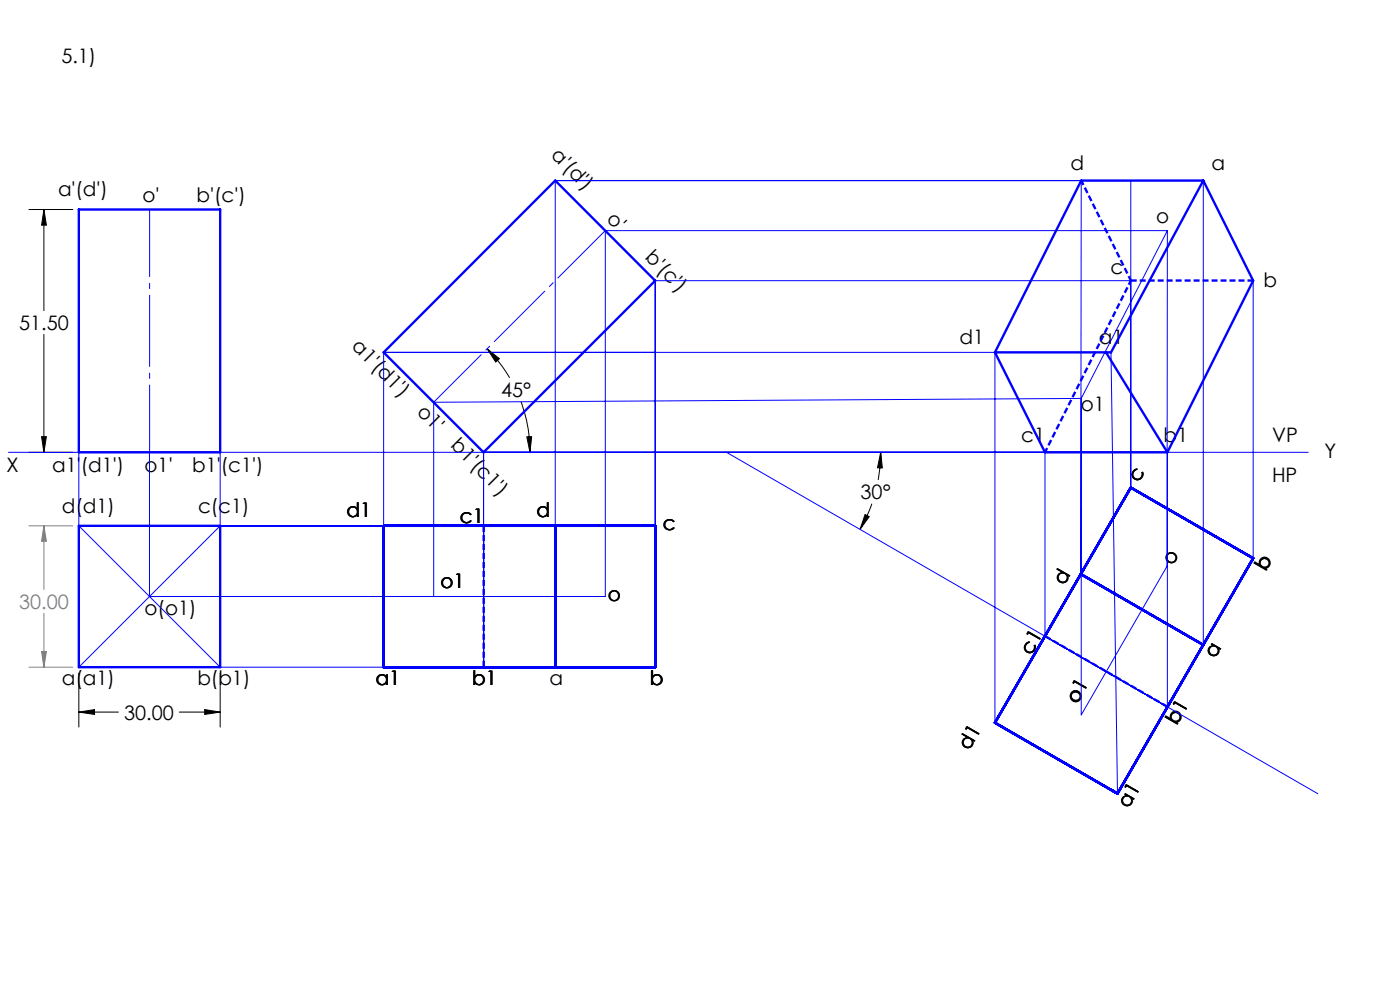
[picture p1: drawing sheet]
<svg xmlns="http://www.w3.org/2000/svg" width="297mm" height="210mm" viewBox="0 0 297 210" stroke-linecap="round" stroke-linejoin="round" font-family="sans-serif">
<g fill="none" stroke="#000" stroke-width=".21">
<path d="M6.1 44.4h9.4M9.3 44.4l.5 3.4h-1zM9.3 44.4v21.5M9.3 70.9v25M103.3 74l2.6 2.1-.7 .7zM103.3 74a32.1 32.1 0 0 1 4.8 6.1M6.1 95.9h9.4M8.8 92.6h1l-.5 3.3zM110.5 85.2a31.7 31.7 0 0 1 1.9 10.7M111.8 92.7l1-.1-.4 3.3zM186.8 95.9l.4 3.4-1-.1zM186.8 95.9v2.3l-.5 3.6"/>
<path d="M183.5 109.1l.9 .5-1.9 2.7zM185 106.8l-1.2 2.8-1.3 2.7M16.7 151.1l3.3-.6v1zM16.7 142.8v11.4M16.7 151.1h8.4M38 151.1h8.7M43.4 150.5l3.3 .6-3.3 .4zM46.7 142.8v11.4"/>
</g>
<path d="M6.1 111.5h9.4M9.3 111.5l.5 3.3h-1zM9.3 111.5v13.6M8.8 138.2h1l-.5 3.3zM9.3 130.1v11.4M6.1 141.5h9.4" fill="none" stroke="#808080" stroke-width=".21"/>
<path d="M31.7 95.9v-51.5M92 85.3l36.4-36.4" fill="none" stroke="#00f" stroke-width=".21" stroke-dasharray="15.2 1.3 1.3 1.3" stroke-dashoffset=".9" stroke-linecap="butt"/>
<path d="M102.6 111.5v30M221.7 134.9l26 15" fill="none" stroke="#00f" stroke-width=".21" stroke-dasharray="1.3 .6" stroke-dashoffset="-.1" stroke-linecap="butt"/>
<path d="M102.6 111.5v30M221.7 134.9l26 15" fill="none" stroke="#00f" stroke-width=".5" stroke-dasharray="1.3 .6" stroke-dashoffset="-.1" stroke-linecap="butt"/>
<path d="M239.9 59.5h26" fill="none" stroke="#00f" stroke-width=".5" stroke-dasharray="1.3 .6" stroke-linecap="butt"/>
<path d="M239.9 59.5l-18.2 36.4" fill="none" stroke="#00f" stroke-width=".5" stroke-dasharray="1.3 .6" stroke-dashoffset=".3" stroke-linecap="butt"/>
<path d="M229.4 38.3l10.5 21.2" fill="none" stroke="#00f" stroke-width=".5" stroke-dasharray="1.3 .6" stroke-dashoffset=".2" stroke-linecap="butt"/>
<g fill="none" stroke="#00f" stroke-width=".21">
<path d="M229.4 38.3l-.1 83.5 26 15v-98.5h-137.5v103.2M239.9 38.3v65.1M239.9 59.5h-100.9v82h-92.3l-30-30M247.7 48.9h-119.3v77.6h-96.7v-30.6M247.7 48.9v101.1M247.7 48.9l-18.3 35.6M265.9 59.5v58.9M81.4 74.7l21.2 21.2v45.6M81.4 74.7v66.8M81.4 74.7h154.3l1.4 93.6-26-15v-78.6M1.8 95.9h275.7M16.7 95.9v15.6"/>
<path d="M46.7 95.9v15.6M154.1 95.9l125.5 72.5M221.7 95.9v39.1M229.4 84.5l-137.4 .8v41.2M229.4 84.5v67.2l18.2-31.6M16.7 111.5h15M46.7 111.5l-30 30M46.7 111.5h92.3"/>
</g>
<g fill="none" stroke="#00f" stroke-width=".5">
<path d="M117.8 38.3l21.2 21.2-36.4 36.4-21.2-21.2zM255.3 38.3h-25.9l-18.3 36.4M255.3 38.3l10.6 21.2-18.3 36.4M255.3 38.3l-19.6 36.4h-24.6M16.7 44.4h30v51.5h-30zM211.1 74.7l10.6 21.2h25.9M234.6 74.7l13 21.2M16.7 111.5h30v30h-30zM81.4 111.5h57.6v30h-57.6zM117.8 111.5v30M239.9 103.4l26 15-28.8 49.9-26-15zM229.3 121.8l26 15"/>
<path d="M235.7 167.5l1.4 .8"/>
</g>
<path d="M16.7 151.1l3.3-.6v1zM43.4 150.5l3.3 .6-3.3 .4zM9.3 44.4l.5 3.4h-1zM8.8 92.6h1l-.5 3.3zM111.8 92.7l1-.1-.4 3.3zM103.3 74l2.6 2.1-.7 .7zM183.5 109.1l.9 .5-1.9 2.7zM186.8 95.9l.4 3.4-1-.1z" fill="#000"/>
<path d="M9.3 111.5l.5 3.3h-1zM8.8 138.2h1l-.5 3.3z" fill="#808080"/>
<g font-size="4.2">
<text x="13" y="13.4">5.1)</text>
<text x="116.7" y="33.1" transform="rotate(45 116.7 33.1)">a'(d')</text>
<text x="12.3" y="41.5">a'(d')</text>
<text x="227.1" y="36.1">d</text>
<text x="257" y="36.1">a</text>
<text x="30.2" y="42.8">o'</text>
<text x="41.7" y="42.8">b'(c')</text>
<text x="128.5" y="46.6" transform="rotate(45 128.5 46.6)">o'</text>
<text x="245.2" y="47.4">o</text>
<text x="136.7" y="54.8" transform="rotate(45 136.7 54.8)">b'(c')</text>
<text x="235.6" y="58.1">c</text>
<text x="268.1" y="60.8">b</text>
<text x="4.1" y="70">51.50</text>
<text x="74.4" y="73.7" transform="rotate(45 74.4 73.7)">a1'(d1')</text>
<text x="203.6" y="72.9">d1</text>
<text x="233.1" y="72.9">a1</text>
<text x="88.3" y="87.5" transform="rotate(45 88.3 87.5)">o1'</text>
<text x="106.3" y="84.3">45°</text>
<text x="229.3" y="87.2">o1</text>
<text x="95.4" y="94.7" transform="rotate(45 95.4 94.7)">b1'(c1')</text>
<text x="216.7" y="93.8">c1</text>
<text x="246.8" y="93.8">b1</text>
<text x="269.8" y="93.8">VP</text>
<text x="1.4" y="100.1">X</text>
<text x="11.1" y="100.1">a1'(d1')</text>
<text x="30.7" y="100.1">o1'</text>
<text x="40.8" y="100.1">b1'(c1')</text>
<text x="281" y="97.1">Y</text>
<text x="182.6" y="105.9">30°</text>
<text x="241.6" y="102.5" transform="rotate(-60 241.6 102.5)">c</text>
<text x="269.8" y="102.2">HP</text>
<text x="13.1" y="108.9">d(d1)</text>
<text x="42" y="108.9">c(c1)</text>
<text x="73.5" y="109.7">d1</text>
<text x="97.6" y="111">c1</text>
<text x="113.8" y="109.8">d</text>
<text x="140.6" y="112.5">c</text>
<text x="93.4" y="124.6">o1</text>
<text x="225.8" y="124.3" transform="rotate(-60 225.8 124.3)">d</text>
<text x="248.8" y="120.2" transform="rotate(-60 248.8 120.2)">o</text>
<text x="268.5" y="121.2" transform="rotate(-60 268.5 121.2)">b</text>
<text x="30.7" y="130.4">o(o1)</text>
<text x="128.9" y="127.6">o</text>
<text x="218.7" y="139.1" transform="rotate(-60 218.7 139.1)">c1</text>
<text x="257.8" y="139.9" transform="rotate(-60 257.8 139.9)">a</text>
<text x="13.1" y="145.2">a(a1)</text>
<text x="41.9" y="145.2">b(b1)</text>
<text x="79.7" y="145.2">a1</text>
<text x="100.2" y="145.2">b1</text>
<text x="116.6" y="145.2">a</text>
<text x="137.9" y="145.2">b</text>
<text x="228.5" y="149.4" transform="rotate(-60 228.5 149.4)">o1</text>
<text x="26.3" y="152.6">30.00</text>
<text x="249.7" y="153.9" transform="rotate(-60 249.7 153.9)">b1</text>
<text x="205.6" y="159.2" transform="rotate(-60 205.6 159.2)">d1</text>
<text x="239.4" y="171.6" transform="rotate(-60 239.4 171.6)">a1</text>
</g>
<text font-size="4.2" fill="#808080" x="4.1" y="129.2">30.00</text>
</svg>
